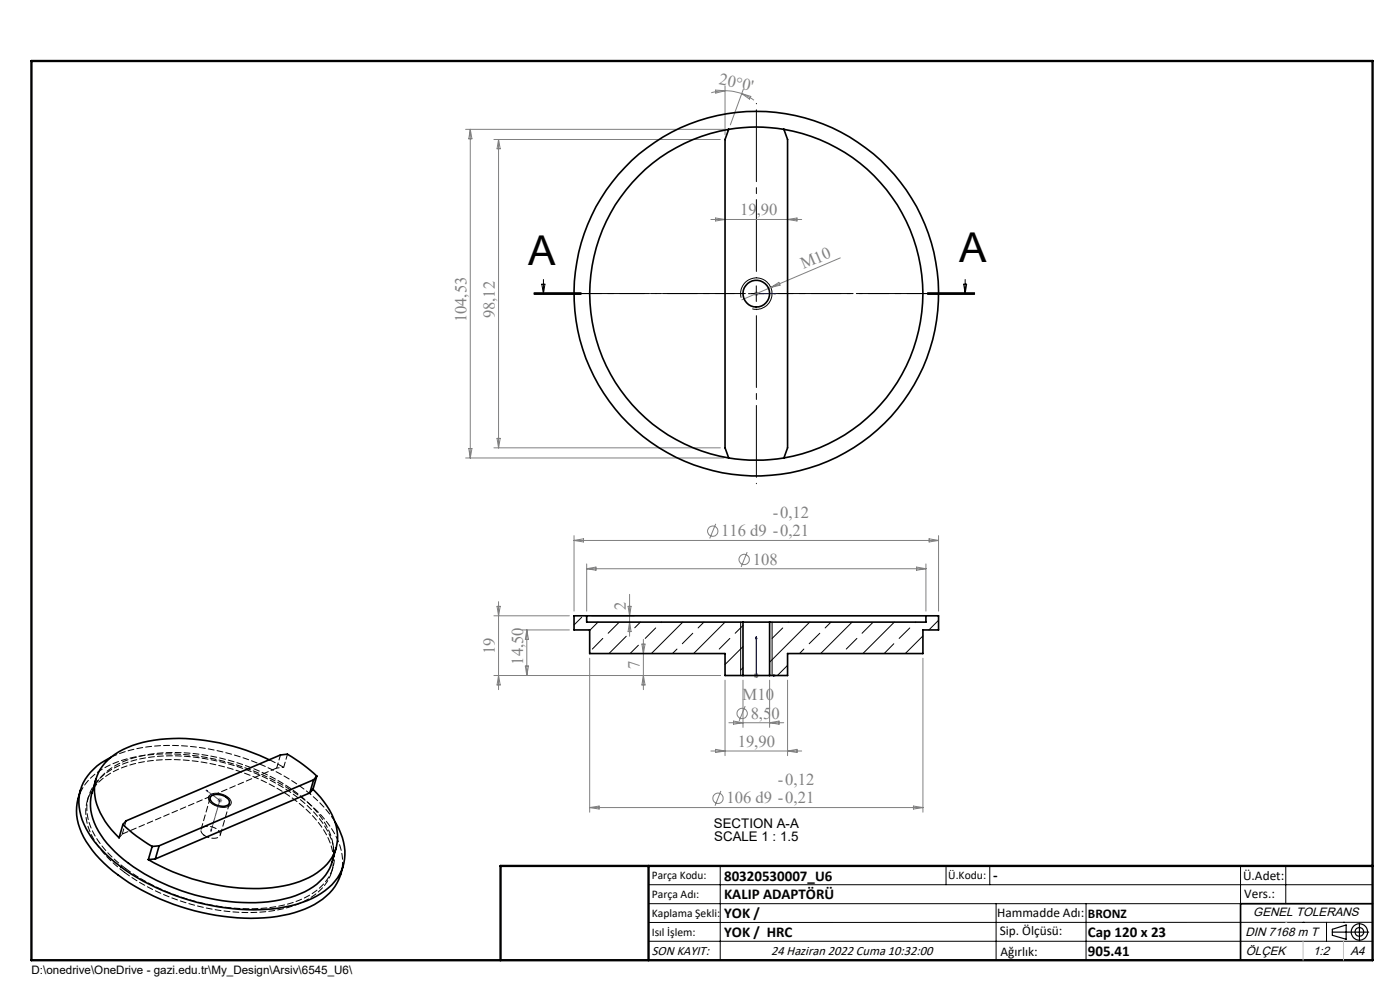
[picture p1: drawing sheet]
<svg xmlns="http://www.w3.org/2000/svg" width="297mm" height="210mm" viewBox="0 0 297 210" stroke-linecap="round" stroke-linejoin="round" font-family="sans-serif">
<g fill="none" stroke="#808080" stroke-width=".21">
<path d="M151.8 19.1l2 .2-2 .4zM153.8 19.3a9.9 9.9 0 0 1 3.5 .6M153.8 19.3l-1.5 .1-1.4 .3M153.8 18.2v10.4M157.3 19.9l2.6 1.4M157.3 19.9l2 .6-.3 .5zM157.7 18.9l-2.8 7.6M98.8 27.4h54.8M99.8 27.4v69.7M99.8 27.4l.3 2h-.7zM104.8 29.6h48M105.8 29.6v65.4"/>
<path d="M105.8 29.6l.3 2h-.7zM150.8 46.6h19.3M151.8 46.2l2 .4-2 .3zM167.1 46.6l2-.4v.7zM178.3 54.7l-14.8 6.3M159.9 62.3h1M160.1 61.9l.7 .7M160.4 61.8v1M160.8 61.9l-.7 .7M163.5 61l-6.1 2.6M163.5 61l1.7-1.1 .3 .6zM98.8 97.1h54.8"/>
<path d="M99.4 95.1h.7l-.3 2zM104.8 95h48M105.4 93h.7l-.3 2zM121.8 113.6v16M121.8 114.6h77.3M121.8 114.6l2-.3v.7zM124.5 119.6v10M151.8 111.1l-1.2 3.1M158.5 117.1l-1.3 3.2M196.4 119.6v10M197.1 114.3l2 .3-2 .4zM199.1 113.6v16"/>
<path d="M104.8 130.6h16M105.4 128.6h.7l-.3 2zM105.8 127.6v18.7M110.8 133.6h10M111.8 133.6v9.7M111.8 133.6l.3 2h-.7zM124.5 120.6h71.9M124.5 120.6l1.9-.3v.7zM125.1 139.6v32.7M125.4 130.6h9.1M133.2 128.6h.7l-.3 2zM133.6 126.1v8.9"/>
<path d="M133.6 132l.3 2h-.7zM136.2 136.6h.6l-.3 2zM136.5 135.6v10.7M194.5 120.3l1.9 .3-1.9 .4zM195.8 139.6v32.7M104.8 143.3h48M105.8 143.3l.3 2h-.7zM111.4 141.3h.7l-.3 2zM136.5 143.3l.3 2h-.6zM150.8 159.3h19.3M151.8 159l2 .3-2 .3zM153.8 144.3v16"/>
<path d="M154.6 153.3h11.7M155.6 153l2 .3-2 .3zM157.6 144.3v10M158.1 149.8l-1.3 3.1M159.9 143.3h1M160.1 142.9l.7 .7M160.4 142.8v1M160.8 142.9l-.7 .7M163.3 144.3v10M163.3 153.3l2-.3v.6zM167.1 144.3v16M167.1 159.3l2-.3v.6z"/>
<path d="M46.1 169.8h1M46.3 169.4l.7 .7M46.6 169.3v1M47 169.4l-.7 .7M125.1 171.3h70.7M125.1 171.3l2-.3v.6zM152.9 167.8l-1.2 3.1M193.8 171l2 .3-2 .3z"/>
<circle cx="151.2" cy="112.7" r="1.08"/>
<circle cx="157.9" cy="118.7" r="1.09"/>
<circle cx="157.4" cy="151.3" r="1.1"/>
<circle cx="152.3" cy="169.3" r="1.1"/>
</g>
<g fill="none" stroke="#000" stroke-width=".21">
<path d="M115.3 59.3v3M204.8 59.3v3M113.3 62.3h10M113.3 62.4h10M113.3 62.1h10M114.9 60.3h.7l-.3 2zM157.2 63.1a3.3 3.3 0 0 1 3-4.1 3.3 3.3 0 0 1 3.6 3.6 3.3 3.3 0 0 1-4.2 2.9M158.8 62.3h3.3M160.4 60.6v3.4M196.8 62.1h10zM196.8 62.3h10M196.8 62.4h10"/>
<path d="M204.4 60.3h.7l-.3 2zM157.1 132v11.3M163.8 132v11.3M44.4 168.8a3.4 3.4 0 0 1 4.6 1.2l.1 .3a1.72 1.72 0 0 1-2.3 .9 2.88 2.88 0 0 1-2.6-1.9zM137.6 187.7h153.6M137.6 191.7h153.6M137.6 199.7h153.6M152.8 183.7v20M200.7 183.7v4M210 183.7v4M211.3 191.7v12M230.4 191.7v12"/>
<path d="M263.2 183.7v20M272.8 183.7v8M276.4 195.6h.1M281.4 195.6v4.1M285 195.6h.1M291.2 195.6l-153.6 .1"/>
</g>
<g fill="none" stroke="#000" stroke-width=".25">
<path d="M282.6 197.7h7.8M282.6 197.1l3-.9v3l-3-.8zM288.4 195.8v3.8M106.2 203.7h185"/>
<circle cx="288.4" cy="197.7" r="1.74"/>
<circle cx="288.4" cy="197.7" r=".93"/>
</g>
<path d="M160.3 62.3h.2zM160.4 62.3h.1M160.4 62.3h4.2M164.6 62.3h-.5h.5M160.4 135.1l.1 .4h-.2zM160.4 135.1v8.2h4.2M164.1 143.2l.5 .1-.5 .1zM43.7 167.6l2.9 2.2-1.9 6.5M43.7 167.6l.3 .1v.2zM44.8 176l.1 .1-.2 .2z" fill="none" stroke="#00f" stroke-width=".21"/>
<path d="M160.5 58.9v-37M157.1 62.3h-37M160.5 65.6v37M163.8 62.3h37" fill="none" stroke="#000" stroke-width=".21" stroke-dasharray="15.2 1.3 1.3 1.3" stroke-dashoffset="-1.4"/>
<path d="M113.3 62.3h93.5" fill="none" stroke="#000" stroke-width=".21" stroke-dasharray="6.3 1.3 1.3 1.3" stroke-dashoffset="2.2"/>
<path d="M291.2 191.7h-28v12" fill="none" stroke="#000" stroke-width=".35"/>
<path d="M6.7 12.9h284.5v190.8h-284.5zM137.6 183.7v20M291.2 183.7h-185v20" fill="none" stroke="#000" stroke-width=".5"/>
<path d="M276.4 199.7v4M285 199.7v4" fill="none" stroke="#c0c0c0" stroke-width=".21"/>
<path d="M272.8 195.6h.1" fill="none" stroke="#c0c0c0" stroke-width=".25"/>
<g fill="#00f">
<path d="M164.1 62.3h.5zM160.3 62.3h.2z"/>
<path d="M43.7 167.6l.3 .1v.2zM44.8 176l.1 .1-.2 .2zM164.1 143.2l.5 .1-.5 .1zM160.4 135.1l.1 .4h-.2zM164.1 143.2l.5 .1-.5 .1zM160.4 135.1l.1 .4h-.2z"/>
</g>
<g fill="none" stroke="#000" stroke-width=".35">
<path d="M154.6 27.4a35 35 0 0 1 11.7 0M154.6 27.4a35.3 35.3 0 0 0-29.5 34.9 35.3 35.3 0 0 0 29.5 34.8M154.6 27.4l-.8 2.2v65.4l.8 2.1M166.3 27.4a35.3 35.3 0 0 1 29.5 34.9 35.3 35.3 0 0 1-29.5 34.8M166.3 27.4l.8 2.2v65.4l-.8 2.1M154.6 97.1a37.6 37.6 0 0 0 11.7 0M124.5 130.6h71.9M124.5 130.6h-2.7v3h3.3v5h28.7v4.7h3.8M124.5 130.6v1.4h33.1M157.6 132h5.7M157.6 132v11.3M163.3 132v11.3"/>
<path d="M196.4 130.6h2.7v3h-3.3v5h-28.7v4.7h-3.8M196.4 130.6v1.4h-33.1M157.6 143.3h5.7M17.1 167.6a11.7 11.7 0 0 0 1.8 11.8 35.4 35.4 0 0 0 15.1 11.3 46.9 46.9 0 0 0 26 3.5 17.8 17.8 0 0 0 10.5-5.4l1.4-2.3 .9-2.9M20.4 165.2a16.6 16.6 0 0 0-1.2 4.9 14.4 14.4 0 0 0 5.2 10.6 43.4 43.4 0 0 0 27 10.7 25.5 25.5 0 0 0 15-3.3 9.5 9.5 0 0 0 4-5.2l.9-3M23.5 160.6a10.7 10.7 0 0 0-6.8 9.6 16.6 16.6 0 0 0 5.8 11.1 47.5 47.5 0 0 0 28.4 11.6 30.2 30.2 0 0 0 16.3-2.8 10.2 10.2 0 0 0 6-9.7l-.6-2.7-.7-1.9-.9-1.5M26.1 174.9a32.4 32.4 0 0 0 6.2 4.7M32.3 179.6l-.8 2.7M33.8 179.4l-1.5 .2M33.8 179.4l-.9 2.8M44.8 168.8a2.94 2.94 0 0 1 3.8 1.1 .86 .86 0 0 1-.9 1.1 2.93 2.93 0 0 1-3.1-1.5zM57.1 161.2a44.2 44.2 0 0 0-24.4-4.2 16.2 16.2 0 0 0-11 5.5 9.1 9.1 0 0 0-.4 9.9l1.6 2.7 2.4 2.6 .8-2.8"/>
<path d="M65.7 168.2l-32.8 14M66.4 167.4a15.6 15.6 0 0 1 5.2 9.7 9.3 9.3 0 0 1-5.1 8.6 27.1 27.1 0 0 1-15.6 2.7 45.7 45.7 0 0 1-19.4-6.1M66.4 167.4l-.7 .8M66.5 165.4l-32.7 14M66.5 165.4l-.8 2.8M67.2 164.6a34.3 34.3 0 0 0-6.2-4.6l-1.5 .2-32.8 13.9-.6 .8M67.2 164.6l-.8 2.8M67.2 164.6l-.7 .8M32.9 182.2l-1.4 .1"/>
<circle cx="160.4" cy="62.3" r="38.7"/>
<circle cx="160.5" cy="62.3" r="2.83"/>
</g>
<path d="M25.9 176.9l.8-2.8M43.3 177.2a.95 .95 0 0 1-.7-1.1 .95 .95 0 0 1 1-.8 2.93 2.93 0 0 1 3.1 1.5 1.12 1.12 0 0 1-1.5 1l-.8-.1-1.1-.5M59.5 160.1l-.8 2.8M60.2 162.8l.8-2.8" fill="none" stroke="#000" stroke-width=".21" stroke-dasharray="1.3 .6" stroke-dashoffset=".1"/>
<path d="M23.5 160.6a32.6 32.6 0 0 1 17.8-2.2 47.6 47.6 0 0 1 25.6 11l2.6 2.7 1.6 2.2M60.2 162.8l-3.1-1.7" fill="none" stroke="#000" stroke-width=".21" stroke-dasharray="1.3 .6" stroke-dashoffset="-.1"/>
<path d="M19.5 168.2a11.4 11.4 0 0 1 7.7-7.1 37.2 37.2 0 0 1 22.8 .6 36.1 36.1 0 0 1 17.9 11.3 11.2 11.2 0 0 1 2.5 9.9M44.6 169.2l-2 6.8M46.7 177.1l2-6.8M58.7 162.9l-32.8 14M26.4 185.1a19.9 19.9 0 0 1-7.9-10.5 9.2 9.2 0 0 1 4.7-10.5 28.2 28.2 0 0 1 17-2.8 44.5 44.5 0 0 1 24.8 10.4 15.6 15.6 0 0 1 5.7 10.6 9.6 9.6 0 0 1-5.5 8.5 29.4 29.4 0 0 1-17.2 2.5 45.9 45.9 0 0 1-21.6-8.2M26.7 184.3a19.9 19.9 0 0 1-8-10.5 9.2 9.2 0 0 1 4.8-10.5 28.2 28.2 0 0 1 17-2.8 44.5 44.5 0 0 1 24.7 10.4 15.6 15.6 0 0 1 5.8 10.6 9.6 9.6 0 0 1-5.5 8.5 29.4 29.4 0 0 1-17.3 2.5 45.9 45.9 0 0 1-21.5-8.2" fill="none" stroke="#000" stroke-width=".21" stroke-dasharray="1.3 .6"/>
<path d="M16.6 169.3a12.3 12.3 0 0 1 8.1-7.6 38.9 38.9 0 0 1 22.2-.4 43.6 43.6 0 0 1 21.3 11.7 14.3 14.3 0 0 1 4.4 11l-.3 1.4M58.7 162.9l1.5-.1" fill="none" stroke="#000" stroke-width=".21" stroke-dasharray="1.3 .6" stroke-dashoffset=".7"/>
<path d="M25.3 177.7l.6-.8" fill="none" stroke="#000" stroke-width=".21" stroke-dasharray="1.3 .6" stroke-dashoffset=".5"/>
<path d="M18.7 169.1l-.2 .8M70.4 184.8l.2-.8" fill="none" stroke="#000" stroke-width=".21" stroke-dasharray="1.3 .6" stroke-dashoffset=".4"/>
<g fill="none" stroke="#000" stroke-width=".21">
<path d="M123.4 130.9l-1.6 1.7M126.9 132l-1.8 1.7M127.9 135.4l-2.2 2.3M131.3 132.1l-2.3 2.2M132.9 135l-3.7 3.6M135.4 136.9l-1.7 1.7M135.9 132l-1.2 1.2M139.1 133.2l-2.2 2.2M140.3 132l-.1 .1M143.6 137.7l-.9 .9M144.9 132l-6.7 6.6M147 134.3l-2.3 2.3"/>
<path d="M149.3 132l-1.2 1.2M153.8 132l-6.7 6.6M154.8 135.4l-2.2 2.3M157.6 137.2l-3.8 3.8M157.6 132.7l-1.6 1.6M166.1 133.2l-2.3 2.2M167.3 132l-.1 .1M170.5 137.7l-.9 .9M171.8 132l-8.5 8.5M173.9 134.3l-2.2 2.3M176.3 132l-1.3 1.2M180.8 132l-6.7 6.6"/>
<path d="M181.8 135.4l-2.3 2.3M185.1 132.1l-2.2 2.2M189.6 136.6l-2 2M189.7 132l-6.6 6.6M193 133.2l-2.3 2.2M194.2 132l-.1 .1M195.8 134.9l-3.7 3.7M199.1 131.6l-2 2M156 143.3h.1M157.6 141.6l-.5 .6M167.1 141.1l-2.2 2.2"/>
</g>
<g font-size="8.7">
<text x="112" y="56.2">A</text>
<text x="203.5" y="55.5">A</text>
</g>
<g font-size="3.5" fill="#808080">
<text x="152.4" y="17.9" transform="rotate(11 152.4 17.9)">20°0'</text>
<text x="157" y="45.7">19,90</text>
<text x="170.4" y="57.1" transform="rotate(-23 170.4 57.1)">M10</text>
<text x="99" y="68.4" transform="rotate(-90 99 68.4)">104,53</text>
<text x="105" y="67.5" transform="rotate(-90 105 67.5)">98,12</text>
<text x="153" y="113.8">116 d9 -0,21</text>
<text x="163.9" y="109.9">-0,12</text>
<text x="159.7" y="119.8">108</text>
<text x="132.7" y="129.4" transform="rotate(-90 132.7 129.4)">2</text>
<text x="105" y="138.8" transform="rotate(-90 105 138.8)">19</text>
<text x="111" y="141" transform="rotate(-90 111 141)">14,50</text>
<text x="135.7" y="142" transform="rotate(-90 135.7 142)">7</text>
<text x="157.5" y="148.6">M10</text>
<text x="159.3" y="152.4">8,50</text>
<text x="156.5" y="158.4">19,90</text>
<text x="165" y="166.6">-0,12</text>
<text x="154.1" y="170.4">106 d9 -0,21</text>
</g>
<g font-size="3.2">
<text x="153.6" y="186.8">80320530007_U6</text>
<text x="153.6" y="190.8">KALIP ADAPTÖRÜ</text>
<text x="210.7" y="186.6">-</text>
<text x="153.6" y="194.8">YOK /</text>
<text x="153.6" y="198.8">YOK / HRC</text>
<text x="230.8" y="198.7">Cap 120 x 23</text>
<text x="230.8" y="202.8">905.41</text>
</g>
<g font-size="2.8">
<text x="151.4" y="175.5">SECTION A-A</text>
<text x="151.5" y="178.4">SCALE 1 : 1.5</text>
<text x="263.7" y="186.7">Ü.Adet:</text>
<text x="263.9" y="190.5">Vers.:</text>
<text x="211.5" y="194.5">Hammadde Adı:</text>
<text x="230.8" y="194.7">BRONZ</text>
<text x="138.3" y="202.6">SON KAYIT:</text>
<text x="163.6" y="202.6">24 Haziran 2022 Cuma 10:32:00</text>
<text x="212.1" y="198.4">Sip. Ölçüsü:</text>
<text x="212.2" y="202.7">Ağırlık:</text>
</g>
<g font-size="2.6">
<text x="265.9" y="194.4">GENEL TOLERANS</text>
<text x="264.2" y="198.5">DIN 7168 m T</text>
<text x="264.3" y="202.6">ÖLÇEK</text>
<text x="278.5" y="202.6">1:2</text>
<text x="286.5" y="202.6">A4</text>
</g>
<g font-size="2.5">
<text x="138.3" y="186.4">Parça Kodu:</text>
<text x="138.3" y="190.5">Parça Adı:</text>
<text x="201.2" y="186.5">Ü.Kodu:</text>
<text x="138.3" y="194.5">Kaplama Şekli:</text>
<text x="138.3" y="198.6">Isıl İşlem:</text>
<text x="6.7" y="206.7">D:\onedrive\OneDrive - gazi.edu.tr\My_Design\Arsiv\6545_U6\</text>
</g>
</svg>
